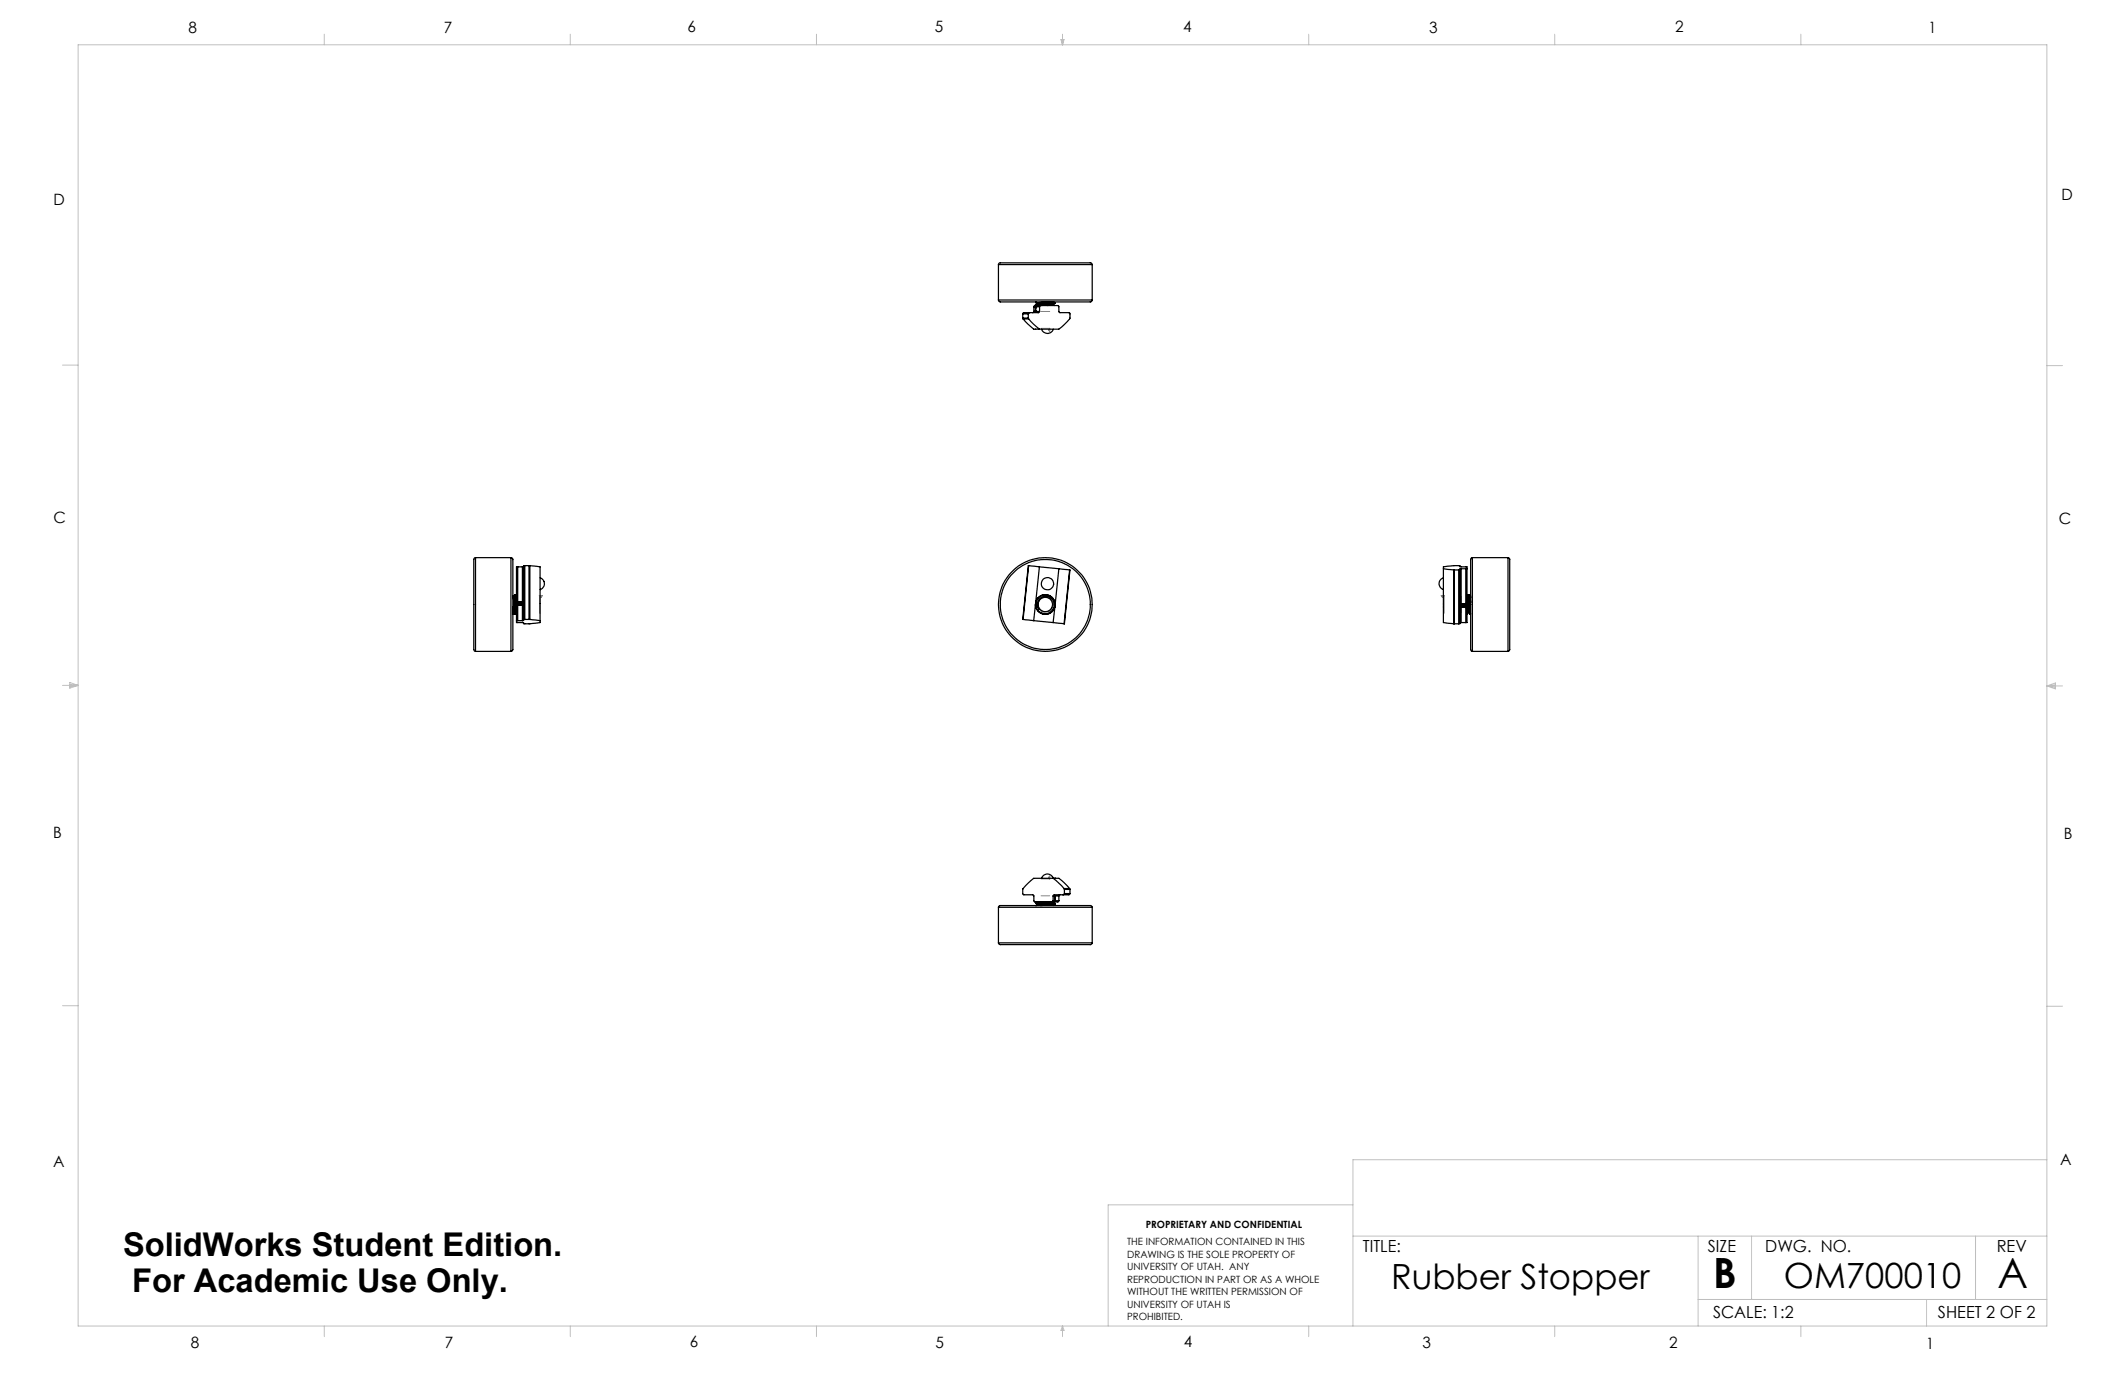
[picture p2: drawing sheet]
<svg xmlns="http://www.w3.org/2000/svg" width="432mm" height="279mm" viewBox="0 0 432 279" stroke-linecap="round" stroke-linejoin="round" font-family="sans-serif">
<path d="M211.3 121.8a1.5 1.5 0 0 1 2.5 .5 1.5 1.5 0 0 1-1.6 2 1.5 1.5 0 0 1-1-2.4l.1-.1" fill="none" stroke="#808080" stroke-width=".2" stroke-dasharray="15.2 1.3 1.3 1.3" stroke-dashoffset="12.4" stroke-linecap="butt"/>
<g fill="none" stroke="#c0c0c0" stroke-width=".2">
<path d="M15.9 9.1h400v260.4h-400zM65.9 6.9v2.2M115.9 6.9v2.2M165.9 6.9v2.2M215.6 8h.6l-.3 1.1zM215.7 8l.2 1.1M215.9 6.9v2.2M216 8l-.1 1.1M265.9 6.9v2.2M315.9 6.9v2.2M365.9 6.9v2.2M12.7 74.2h3.2"/>
<path d="M415.9 74.3h3.2M12.7 139.3h3.2M14.2 139.1l1.7 .2M14.2 138.7l1.7 .6-1.7 .5zM15.9 139.3l-1.7 .3M415.9 139.4h3.2M415.9 139.4l1.8-.6v1.2zM415.9 139.4l1.8 .3M417.7 139.2l-1.8 .2M12.7 204.4h3.2M415.9 204.5h3.2M415.9 235.7h-141v33.8"/>
<path d="M274.9 251.2h141M274.9 244.8h-49.7v24.7M345.1 251.2v18.3M355.9 251.2v12.9M401.4 251.2v12.9M65.9 269.5v2.1M115.9 269.5v2.1M165.9 269.5v2.1M215.9 269.5v2.1M215.9 269.5l.3 .8h-.6zM265.9 269.5v2.1M315.9 269.5v2.1"/>
<path d="M345.1 264.1h70.8M365.9 269.5v2.1M391.5 264.1v5.4"/>
</g>
<path d="M213.3 66.7v.6l-.2-.2zM109.6 121h.6l-.3 .4zM211.5 121.4l1.7-.1 .9 1.4-.7 1.6-1.7 .1-1-1.5zM292.9 121h.5l-.2 .4zM213.3 178v.6l-.2-.2z" fill="none" stroke="#808080" stroke-width=".25"/>
<g fill="none" stroke="#808080" stroke-width=".2" stroke-dasharray="15.2 1.3 1.3 1.3">
<path d="M213.2 67.2v-.4M213.3 67h-.2M213.3 66.7h-1.8M213.3 63.3h-1.8M106.2 121v3.6M109.6 121v3.6M109.9 121v.4M110.1 121.2h-.4M293 121.2h.3M293.2 121v.4M293.4 121v3.6M296.9 121v3.6"/>
<path d="M213.2 178.2v.3M213.3 178.3h-.2M213.3 178.6h-1.8M213.3 182h-1.8"/>
</g>
<g fill="none" stroke="#000" stroke-width=".25">
<path d="M202.9 53.8l.2-.4h18.6l.2 .4M202.9 53.8h19M202.9 53.8v7.2M221.9 53.8v7.2M202.9 61l.3 .3h18.5l.2-.3M202.9 61h19M207.8 64.6l.1 .2M207.8 63.8h1.2M207.8 64.6h1.2M207.8 63.8v.8M207.9 64.8h1.1M209 64.6v.2"/>
<path d="M209 63.8v.8M209 64.8l2.2 2.1M209.2 63.5l-.2 .3M210.1 63.3l-.3 .2M210.1 63.3h.3M210.1 62.3h.3M210.1 62.3v1M210.4 63.3v.1l.1-.1M210.4 61.9h.1M210.4 62.3v1M210.4 61.9l.3 .2M210.4 61.3l.4 .3"/>
<path d="M210.4 63.2h.1M210.4 63.2l.1 .1M210.5 63.1h.1M210.5 62.4v.1M210.5 62.3l.2-.2h4.3l.2 .2v1.1l2.1 .2 .1 1.1-2.2 2.2h-5.2l-2.1-2.1M210.5 63.3h.7M210.5 62.3h.7M210.5 62.3v1M210.5 62.5v.1M210.6 62.1l-.2 .2M210.6 62.1h-.4l-.1 .2M210.8 61.6l-.4 .3"/>
<path d="M210.8 61.6h.1M211.2 63.3l-.2 .2h-3l-.2 .3M211.2 62.3v1M211.5 62.1l-.3 .2M211.6 66.9a1.27 1.27 0 0 0 1.2 .8 1.27 1.27 0 0 0 1.2-.8M213.3 61.3l-2.5 .3M214 61.3l-3.2 .3M214 61.9l.2 .2M214 61.9l-1.2 .2M214 61.9l-2.4 .2M214 61.9h.1M214.1 61.3l.3 .3-.4 .3"/>
<path d="M214.4 61.6l-4 .3M96.6 113.3l-.3 .3v18.4l.3 .4M96.6 113.3v19.1M96.6 113.3h7.2M103.8 113.3l.4 .3v18.4l-.4 .4M103.8 113.3v19.1M105.2 115.2h-.2v6.5l.2 .6M105.2 115.2h1M105.2 115.2v7.1M106.2 115.2v7.1M106.4 115.1l-.2 .1M106.6 114.9h-.2v11.2h-.2"/>
<path d="M106.6 114.9h.9M106.6 114.9v11M107.5 114.9h.2M107.5 114.9v11M107.7 114.9l2 .3v11.3l-2 .3h-1.3v-.3h-.1h-1.3v-3l.2-.6M107.7 114.9v11M109.7 117.4a1.26 1.26 0 0 1 .9 1.2 1.26 1.26 0 0 1-.9 1.2M209 114.9l2.2 .3M209 114.9l-1.1 11M211.2 115.2l4 .4M211.2 115.2l-.8 7.4M215.2 115.6l2.1 .2"/>
<path d="M215.2 115.6l-.8 7.1M217.3 115.8l-1.1 11M293.3 117.4a1.26 1.26 0 0 0-.9 1.2 1.26 1.26 0 0 0 .9 1.2M293.3 115.6l2.1 .2M295.4 115.8h.1M295.4 115.8v11M295.5 115.8h.9M295.5 115.8v11M296.4 115.8v11M296.7 115.8h-.3M296.9 115.6h-.2v11.2h-.3M296.9 115.6h1"/>
<path d="M296.9 115.6v7.1M297.9 115.6h.2M297.9 115.6v7.1M299.2 113.3l-.4 .3v18.4l.4 .4M299.2 113.3v19.1M299.2 113.3h7.2M306.4 113.3l.4 .3v18.4l-.4 .4M306.4 113.3v19.1M96.6 132.4h7.2M104.2 123.3l.2 1.5M104.2 124.5v.2M104.2 121.1l.1 .1"/>
<path d="M104.3 121.2l.3 3.2M104.3 124.8h.1M104.3 121.2h.1M104.4 124.8h.1M104.4 121.2l.2 3.2M104.6 120.8l-.2 .4M104.6 120.9l.3 3.9-.3-.4M104.6 120.8l.3 .4M104.6 124.4l-.2 .4M104.6 124.4h.1M104.7 120.9l.3 3.8M104.9 124.8h.1"/>
<path d="M104.9 121.2l.1 .3M104.9 121.2h.1M105 126.1h.2M105 121.9l.1 1.2M105.1 122.2v.8M105.2 126.1h1M105.2 122.9v3.2M105.2 122.9h1M105.2 122.3h1M105.3 122.3l.1 .6M105.4 122.3v.6M105.7 122.3v.6"/>
<path d="M105.7 122.3l.1 .6M106 122.3v.6M106 122.3l.1 .6M106.2 122.3l.1 .3-.1 .3M106.2 122.9v3.2M106.6 125.9h-.2M106.6 125.9h.9M107.5 125.9h.2M107.7 125.9l2 .2M207.9 125.9l2.1 .2M210 126.1l4 .4M210.4 122.6a2 2 0 0 1 2.1-1.8 2 2 0 0 1 1.9 1.9"/>
<path d="M210.4 122.6a2 2 0 0 0 1.6 2.2 2 2 0 0 0 2.3-1.4M210.4 122.6l-.4 3.5M210.8 121.7a1.98 1.98 0 0 1 2.9-.4 1.98 1.98 0 0 1 .1 2.9 1.98 1.98 0 0 1-2.9-.1M210.9 121.5a1.79 1.79 0 0 0 .3 2.4 1.71 1.71 0 0 1 .2-2.3 1.71 1.71 0 0 1 2.3-.1 1.71 1.71 0 0 1 .3 2.3 1.92 1.92 0 0 1-2.1 .9 1.92 1.92 0 0 1-1.5-1.8M214 126.5l2.2 .3M214.3 123.4l-.3 3.1M214.4 122.7l-.1 .7M295.4 126.8h.1M295.5 126.8h.9M296.9 122.7l-.1 .3 .1 .4M296.9 126.5h-.2M296.9 123.4v3.1"/>
<path d="M296.9 122.7h1M296.9 123.4h1M296.9 126.5h1M297 122.7v.7M297 122.7l.1 .7M297.3 122.7v.7M297.4 122.7v.7M297.6 122.7v.7M297.7 122.7v.7M297.9 122.7l.2-.6v-6.9h-1.3l-.1-.1v-.2l-3.4 .3v11.3l2.1 .3M297.9 123.4l.2 .5v2.6h-.2M297.9 123.4v3.1"/>
<path d="M297.9 122.7l.1 .8M298 122.6v1.1M298.1 124.8h.1M298.2 121.2l.3 3.2M298.2 121.2l.2 3.2M298.4 120.9l.3 3.9-.2-.4M298.4 124.4l-.2 .4-.1-.2M298.4 124.4h.1M298.5 120.8l-.4 .4M298.5 120.8l.2 .4M298.5 120.9l.2 3.8h.1M298.7 121.2l.1 1.2"/>
<path d="M298.7 124.8h.1M298.7 121.2h.1M298.8 121.2v.3M298.8 121.1v.1M299.2 132.4h7.2M211.6 178.5a1.26 1.26 0 0 1 1.2-.9 1.26 1.26 0 0 1 1.2 .9l2.2 2.1M214.3 178.5h-4.3l-2.2 2.2 .1 1.1 2.1 .1 .1 1.2 .1 .2h3.9l.2-.3M214.3 178.5h.1M214.4 178.5h.8l2.1 2.1M202.9 191.6l.3 .3h18.5l.2-.3M202.9 184.4l.3-.4h18.5l.2 .4M202.9 191.6h19"/>
<path d="M202.9 184.4h19M202.9 184.4v7.2M210.4 183.4v.1M210.4 183.5l.4 .2M210.6 183.3l-.2 .1M210.8 183.8l-.4 .2M210.8 183.7v.1M211.9 183.3l-1.5 .1M213.4 183.3l-3 .2M214 183.5l.4 .2M214 183.5l-3.2 .3M214 183.4l-3.2 .3"/>
<path d="M214 183l-.3 .3M214 182.1v.9M214 183.4v.1M214 182.1h.3M214 183h.3M214.3 182.4v.1M214.3 182.1l.1-.1v.1M214.3 183.1h.1M214.3 182.1v.9M214.4 183.7l-3.9 .3M214.4 182.6h.1M214.4 183.8l-3 .2"/>
<path d="M214.4 183.1l-.4 .3M214.4 183.7l-.3 .3M214.4 183.1h-.1M214.4 183v.1M214.4 182.1v.9M214.4 182.1h.8M214.4 183h.8M215.2 183l-.2 .3-.8-.1M215.2 182.1v.9M215.4 181.8l-.2 .3M216.2 180.6l.1 .1M216.2 180.6h1.1"/>
<path d="M216.3 181.6l-.3 .2M216.3 180.7v.9M216.3 181.6h1.1M216.3 180.7h1.1M217.3 180.6l.1 .1M217.4 181.6l-.2 .2h-3l-.2 .3M217.4 180.7v.9M221.9 184.4v7.2"/>
<circle cx="212.9" cy="118.6" r="1.25"/>
<circle cx="212.4" cy="122.8" r="9.2"/>
<circle cx="212.4" cy="122.8" r="9.5"/>
<circle cx="212.4" cy="122.8" r="1.46"/>
</g>
<g font-size="8.5">
<text x="348.1" y="261.8">B</text>
<text x="405.9" y="261.6">A</text>
</g>
<g font-size="7.1">
<text x="282.7" y="261.9">Rubber Stopper</text>
<text x="362.5" y="261.7">OM700010</text>
</g>
<g font-size="6.6">
<text x="25" y="255.3">SolidWorks Student Edition.</text>
<text x="26.8" y="262.5">For Academic Use Only.</text>
</g>
<g font-size="3.4">
<text x="277" y="254.4">TITLE:</text>
<text x="347.1" y="254.4">SIZE</text>
<text x="358.7" y="254.4">DWG. NO.</text>
<text x="405.7" y="254.5">REV</text>
<text x="348.1" y="267.9">SCALE: 1:2</text>
<text x="393.8" y="267.9">SHEET 2 OF 2</text>
</g>
<g font-size="3.2">
<text x="38.3" y="6.7">8</text>
<text x="90.2" y="6.7">7</text>
<text x="139.7" y="6.5">6</text>
<text x="190" y="6.5">5</text>
<text x="240.4" y="6.5">4</text>
<text x="290.4" y="6.7">3</text>
<text x="340.4" y="6.5">2</text>
<text x="391.9" y="6.7">1</text>
<text x="10.9" y="41.6">D</text>
<text x="418.9" y="40.7">D</text>
<text x="10.9" y="106.3">C</text>
<text x="418.4" y="106.4">C</text>
<text x="10.8" y="170.2">B</text>
<text x="419.4" y="170.6">B</text>
<text x="10.8" y="237.2">A</text>
<text x="418.6" y="236.8">A</text>
<text x="38.8" y="273.8">8</text>
<text x="90.4" y="273.8">7</text>
<text x="140.2" y="273.8">6</text>
<text x="190.1" y="273.9">5</text>
<text x="240.5" y="273.8">4</text>
<text x="289" y="273.9">3</text>
<text x="339.1" y="273.8">2</text>
<text x="391.4" y="274.1">1</text>
</g>
<g font-size="2">
<text x="232.8" y="249.5">PROPRIETARY AND CONFIDENTIAL</text>
<text x="229" y="253.1">THE INFORMATION CONTAINED IN THIS</text>
<text x="229" y="255.6">DRAWING IS THE SOLE PROPERTY OF</text>
<text x="229" y="258.1">UNIVERSITY OF UTAH. ANY</text>
<text x="229" y="260.7">REPRODUCTION IN PART OR AS A WHOLE</text>
<text x="229" y="263.2">WITHOUT THE WRITTEN PERMISSION OF</text>
<text x="229" y="265.7">UNIVERSITY OF UTAH IS</text>
<text x="229" y="268.2">PROHIBITED.</text>
</g>
</svg>
